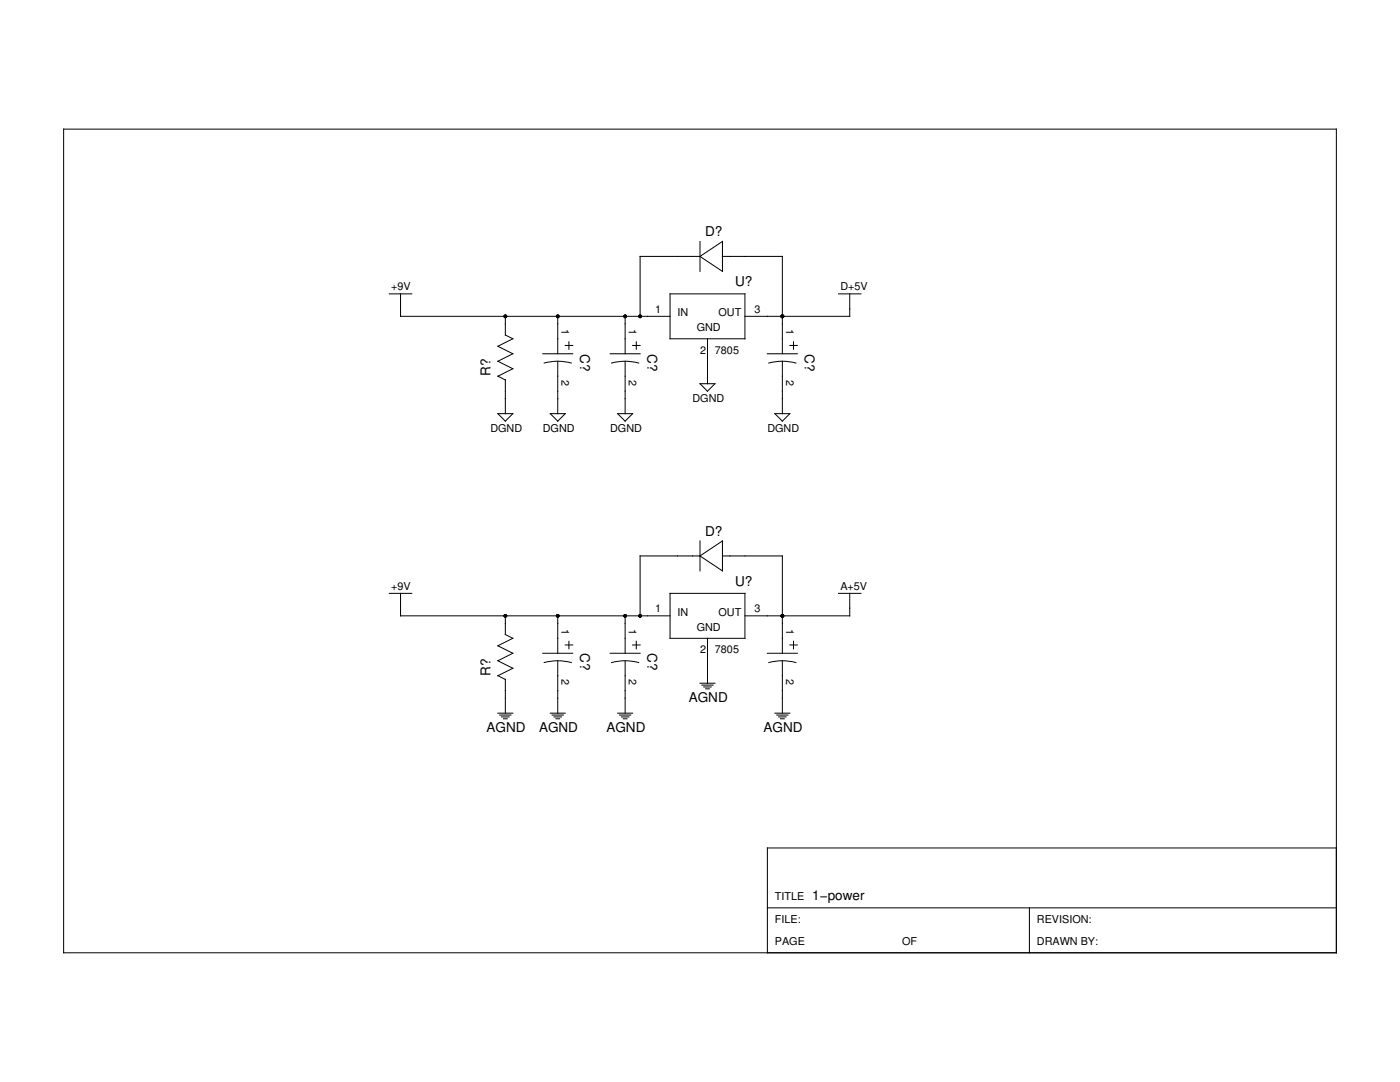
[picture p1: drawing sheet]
<svg xmlns="http://www.w3.org/2000/svg" width="279mm" height="216mm" viewBox="0 0 279 216" stroke-linecap="round" stroke-linejoin="round" font-family="sans-serif">
<g fill="none" stroke="#000" stroke-width=".2">
<path d="M12.7 25.8h254v164.3h-254zM77.7 58.6h4.5M79.9 58.6v4.5h53.8M133.7 58.6h15v9h-15zM139.7 51.2l4.5-3v6zM139.7 48.2v6M139.7 51.2h-12v11.9M144.2 51.2h11.9v19.4M167.3 58.6h4.5M169.6 58.6v4.5h-20.9M99.4 75.1l1.5 .7M100.9 63.1v3.8l1.4 .7-2.9 1.5 2.9 1.5-2.9 1.5 2.9 1.5-2.9 1.5"/>
<path d="M100.9 75.8v6.7M108.3 70.6h6M108.6 72.4a10.5 10.5 0 0 1 5.4 0M111.3 63.1v7.5M111.3 72.1v10.4M112.8 68.9h1.5M113.5 68.2v1.5M121.8 70.6h5.9M122.1 72.4a10.5 10.5 0 0 1 5.4 0M124.8 63.1v7.5M124.8 72.1v10.4M126.3 68.9h1.4"/>
<path d="M127 68.2v1.5M139.7 76.6h3l-1.5 1.5zM141.2 67.6v9M153.1 70.6h6M153.4 72.4a10.5 10.5 0 0 1 5.4 0M156.1 72.1v10.4M157.6 68.9h1.5M158.4 68.2v1.5M99.4 82.5h2.9l-1.4 1.5zM109.8 82.5h3l-1.5 1.5zM123.3 82.5h3l-1.5 1.5zM154.6 82.5h3l-1.5 1.5z"/>
<path d="M77.7 118.4h4.5M79.9 118.4v4.5h53.8M133.7 118.4h15v9h-15zM139.7 110.9l4.5-3v6zM139.7 107.9v6M139.7 110.9h-12v12M144.2 110.9h11.9v19.5M167.3 118.4h4.5M169.6 118.4v4.5h-20.9M99.4 134.8l1.5 .8v6.7M100.9 122.9v3.7l1.4 .8-2.9 1.5 2.9 1.5-2.9 1.4 2.9 1.5-2.9 1.5M108.3 130.4h6"/>
<path d="M108.6 132.2a10.5 10.5 0 0 1 5.4 0M111.3 122.9v7.5M111.3 131.8v10.5M112.8 128.7h1.5M113.5 128v1.5M121.8 130.4h5.9M122.1 132.2a10.5 10.5 0 0 1 5.4 0M124.8 122.9v7.5M124.8 131.8v10.5M126.3 128.7h1.4M127 128v1.5M139.7 136.3h3"/>
<path d="M140.1 136.7h2.2M140.4 137.1h1.5M140.8 137.5h.8M141.2 127.4v8.9M153.1 130.4h6M153.4 132.2a10.5 10.5 0 0 1 5.4 0M156.1 131.8v10.5M157.6 128.7h1.5M158.4 128v1.5M99.4 142.3h2.9M99.7 142.7h2.3M100.1 143.1h1.5"/>
<path d="M100.5 143.4h.7M109.8 142.3h3M110.2 142.7h2.2M110.6 143.1h1.5M110.9 143.4h.8M123.3 142.3h3M123.6 142.7h2.3M124 143.1h1.5M124.4 143.4h.7M154.6 142.3h3M155 142.7h2.3M155.4 143.1h1.5"/>
<path d="M155.8 143.4h.7M266.7 169.2h-113.6v20.9M153.1 181.2h113.6M205.4 181.2v8.9"/>
</g>
<g fill="#000">
<circle cx="100.9" cy="63.1" r=".37"/>
<circle cx="111.3" cy="63.1" r=".37"/>
<circle cx="124.8" cy="63.1" r=".37"/>
<circle cx="127.7" cy="63.1" r=".37"/>
<circle cx="156.1" cy="63.1" r=".37"/>
<circle cx="100.9" cy="122.9" r=".37"/>
<circle cx="111.3" cy="122.9" r=".37"/>
<circle cx="124.8" cy="122.9" r=".37"/>
<circle cx="127.7" cy="122.9" r=".37"/>
<circle cx="156.1" cy="122.9" r=".37"/>
</g>
<g font-size="2.7">
<text x="140.7" y="47.2">D?</text>
<text x="146.7" y="57.1">U?</text>
<text x="115.8" y="70.6" transform="rotate(90 115.8 70.6)">C?</text>
<text x="129.2" y="70.6" transform="rotate(90 129.2 70.6)">C?</text>
<text x="160.6" y="70.6" transform="rotate(90 160.6 70.6)">C?</text>
<text x="97.9" y="75.1" transform="rotate(-90 97.9 75.1)">R?</text>
<text x="140.7" y="107">D?</text>
<text x="146.7" y="116.9">U?</text>
<text x="115.8" y="130.4" transform="rotate(90 115.8 130.4)">C?</text>
<text x="129.2" y="130.4" transform="rotate(90 129.2 130.4)">C?</text>
<text x="97.9" y="134.8" transform="rotate(-90 97.9 134.8)">R?</text>
<text x="137.5" y="140.1">AGND</text>
<text x="97.1" y="146">AGND</text>
<text x="107.6" y="146">AGND</text>
<text x="121" y="146">AGND</text>
<text x="152.4" y="146">AGND</text>
<text x="162.1" y="179.7">1−power</text>
</g>
<g font-size="2.2">
<text x="78.1" y="57.9">+9V</text>
<text x="167.7" y="57.9">D+5V</text>
<text x="112.1" y="65.7" transform="rotate(90 112.1 65.7)">1</text>
<text x="125.5" y="65.7" transform="rotate(90 125.5 65.7)">1</text>
<text x="130.7" y="62.4">1</text>
<text x="135.2" y="63.1">IN</text>
<text x="143.4" y="63.1">OUT</text>
<text x="150.6" y="62.4">3</text>
<text x="156.9" y="65.7" transform="rotate(90 156.9 65.7)">1</text>
<text x="139" y="66.1">GND</text>
<text x="139.7" y="70.6">2</text>
<text x="142.7" y="70.6">7805</text>
<text x="112.1" y="75.8" transform="rotate(90 112.1 75.8)">2</text>
<text x="125.5" y="75.8" transform="rotate(90 125.5 75.8)">2</text>
<text x="156.9" y="75.8" transform="rotate(90 156.9 75.8)">2</text>
<text x="138.2" y="80.3">DGND</text>
<text x="97.9" y="86.3">DGND</text>
<text x="108.3" y="86.3">DGND</text>
<text x="121.8" y="86.3">DGND</text>
<text x="153.1" y="86.3">DGND</text>
<text x="78.1" y="117.7">+9V</text>
<text x="167.7" y="117.7">A+5V</text>
<text x="112.1" y="125.4" transform="rotate(90 112.1 125.4)">1</text>
<text x="125.5" y="125.4" transform="rotate(90 125.5 125.4)">1</text>
<text x="130.7" y="122.1">1</text>
<text x="135.2" y="122.9">IN</text>
<text x="139" y="125.9">GND</text>
<text x="143.4" y="122.9">OUT</text>
<text x="150.6" y="122.1">3</text>
<text x="156.9" y="125.4" transform="rotate(90 156.9 125.4)">1</text>
<text x="139.7" y="130.4">2</text>
<text x="142.7" y="130.4">7805</text>
<text x="112.1" y="135.6" transform="rotate(90 112.1 135.6)">2</text>
<text x="125.5" y="135.6" transform="rotate(90 125.5 135.6)">2</text>
<text x="156.9" y="135.6" transform="rotate(90 156.9 135.6)">2</text>
<text x="154.6" y="179.7">TITLE</text>
<text x="154.6" y="184.1">FILE:</text>
<text x="206.9" y="184.1">REVISION:</text>
<text x="154.6" y="188.6">PAGE</text>
<text x="180" y="188.6">OF</text>
<text x="206.9" y="188.6">DRAWN BY:</text>
</g>
</svg>
